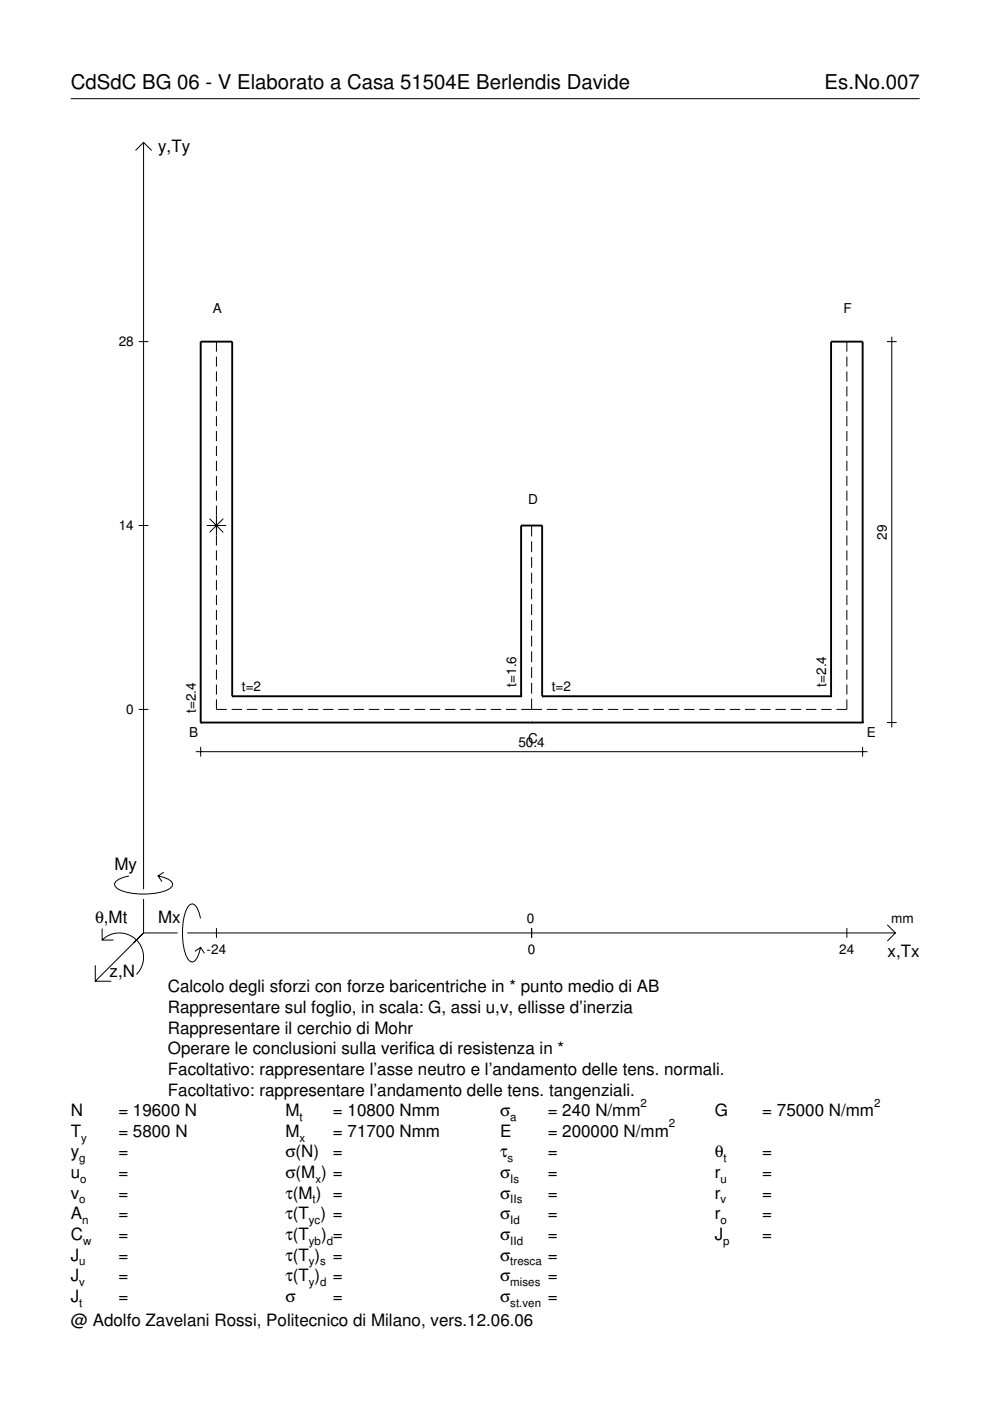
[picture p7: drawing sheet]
<svg xmlns="http://www.w3.org/2000/svg" width="210mm" height="297mm" viewBox="0 0 210 297" stroke-linecap="round" stroke-linejoin="round" font-family="sans-serif">
<g fill="none" stroke="#000" stroke-width=".21">
<path d="M15 20.9h180M28.7 31.9l1.7-1.7 1.8 1.7M30.4 30.2v158.3M29.4 72.4h2.1M45.9 72.4v2.2M45.9 75.6v2.1M45.9 78.8v2.1M179.6 72.4v2.2M179.6 75.6v2.1M179.6 78.8v2.1M188 72.4h2.1M189.1 71.4v82.8"/>
<path d="M45.9 81.9v2.1M45.9 85.1v2.1M45.9 88.2v2.2M45.9 91.4v2.1M45.9 94.6v2.1M45.9 97.7v2.2M179.6 81.9v2.1M179.6 85.1v2.1M179.6 88.2v2.2M179.6 91.4v2.1M179.6 94.6v2.1M179.6 97.7v2.2"/>
<path d="M29.4 111.4h2.1M43.8 111.4h4.1M44.4 110l2.9 2.9M45.9 100.9v2.1M45.9 104v2.2M45.9 107.2v8.5M45.9 116.7v2.1M45.9 119.8v2.2M47.3 110l-2.9 2.9M112.7 111.4v2.3M112.7 114.8v2.3M112.7 118.1v2.3"/>
<path d="M179.6 100.9v2.1M179.6 104v2.2M179.6 107.2v2.1M179.6 110.4v2.1M179.6 113.5v2.2M179.6 116.7v2.1M179.6 119.8v2.2M45.9 123v2.1M45.9 126.2v2.1M45.9 129.3v2.2M45.9 132.5v2.1M45.9 135.6v2.2"/>
<path d="M45.9 138.8v2.1M112.7 121.4v2.3M112.7 124.8v2.3M112.7 128.1v2.3M112.7 131.4v2.3M112.7 134.8v2.3M112.7 138.1v2.3M179.6 123v2.1M179.6 126.2v2.1M179.6 129.3v2.2M179.6 132.5v2.1M179.6 135.6v2.2"/>
<path d="M179.6 138.8v2.1M29.4 150.4h2.1M41.5 159.4h142.4M42.5 158.3v2.1M45.9 148.3v2.1h2.2M45.9 142v2.1M45.9 145.1v2.2M49.1 150.4h2.2M52.3 150.4h2.2M55.6 150.4h2.2M58.8 150.4h2.2M62 150.4h2.2"/>
<path d="M65.3 150.4h2.2M68.5 150.4h2.2M71.7 150.4h2.2M75 150.4h2.2M78.2 150.4h2.2M81.4 150.4h2.2M84.7 150.4h2.2M87.9 150.4h2.2M91.1 150.4h2.2M94.4 150.4h2.2M97.6 150.4h2.2M100.8 150.4h2.2"/>
<path d="M104.1 150.4h2.2M107.3 150.4h2.2M110.5 150.4h4.4M112.7 141.4v2.3M112.7 144.8v2.3M112.7 148.1v2.3M115.9 150.4h2.3M119.2 150.4h2.2M122.4 150.4h2.2M125.6 150.4h2.2M128.9 150.4h2.2M132.1 150.4h2.2"/>
<path d="M135.3 150.4h2.2M138.6 150.4h2.2M141.8 150.4h2.2M145 150.4h2.2M148.3 150.4h2.2M151.5 150.4h2.2M154.7 150.4h2.2M158 150.4h2.2M161.2 150.4h2.2M164.4 150.4h2.2M167.7 150.4h2.2M170.9 150.4h2.2"/>
<path d="M174.1 150.4h2.2M179.6 148.3v2.1h-2.3M179.6 142v2.1M179.6 145.1v2.2M182.9 158.3v2.1M188 153.2h2.1M21.7 199.3a5.1 5.1 0 0 1 7.2 0 5.1 5.1 0 0 1 0 7.3M21.7 196.9v2.4h2.4M27.3 185.7a3.6 3.6 0 0 0-3 1.7l.1 .5a5.6 5.6 0 0 0 3.8 1.5 13.4 13.4 0 0 0 7.8-1l.5-.5 .1-.5a3.6 3.6 0 0 0-3.1-1.7l.8 1.2M30.4 190.6v7.2M30.4 197.8l-10.2 10.2M30.4 197.8h7.2"/>
<path d="M34.7 184.9l-1.2 .8M39.7 197.8h150.1M42.5 194.7a3.6 3.6 0 0 0-1.7-3.1l-.5 .2a5.7 5.7 0 0 0-1.5 3.7 13.3 13.3 0 0 0 1 7.9l.5 .5 .5 .1a3.6 3.6 0 0 0 1.7-3.1l-1.2 .8M45.9 196.8v2M112.7 196.8v2M179.6 196.8v2M188.1 196.1l1.7 1.7-1.7 1.7M20.2 204.7v3.3h3.4M42.5 200.9l.8 1.2"/>
</g>
<g fill="none" stroke="#000" stroke-width=".4">
<path d="M42.5 153.2h.1M42.5 153.2h140.4M49.2 147.6h.1M49.2 147.6v-75.2h-6.7v80.8M49.2 147.6h61.3M110.5 147.6h.1M110.5 147.6v-36.2h4.4v36.2M112.7 153.2h.1M114.9 147.6h.1M114.9 147.6h61.3M176.2 147.6h.1M176.2 147.6v-75.2h6.7v80.8"/>
<path d="M182.9 153.2h.1"/>
</g>
<g font-size="4.3">
<text x="15" y="18.9">CdSdC BG 06 - V Elaborato a Casa 51504E Berlendis Davide</text>
<text x="174.8" y="18.9">Es.No.007</text>
</g>
<g font-size="3.6">
<text x="33.5" y="32.3">y,Ty</text>
<text x="24.3" y="184.4">My</text>
<text x="20.1" y="195.7">θ,Mt</text>
<text x="33.5" y="195.7">Mx</text>
<text x="188.2" y="203">x,Tx</text>
<text x="23.2" y="207.1">z,N</text>
<text x="35.6" y="210.4">Calcolo degli sforzi con forze baricentriche in * punto medio di AB</text>
<text x="35.6" y="214.8">Rappresentare sul foglio, in scala: G, assi u,v, ellisse d’inerzia</text>
<text x="35.6" y="219.2">Rappresentare il cerchio di Mohr</text>
<text x="35.6" y="223.5">Operare le conclusioni sulla verifica di resistenza in *</text>
<text x="35.6" y="227.9">Facoltativo: rappresentare l’asse neutro e l’andamento delle tens. normali.</text>
<text x="35.6" y="232.3">Facoltativo: rappresentare l’andamento delle tens. tangenziali.</text>
<text x="15" y="236.7">N</text>
<text x="25.1" y="236.7">= 19600 N</text>
<text x="60.5" y="236.7">M</text>
<text x="70.6" y="236.7">= 10800 Nmm</text>
<text x="106" y="236.7">σ</text>
<text x="116.1" y="236.7">= 240 N/mm</text>
<text x="151.5" y="236.7">G</text>
<text x="161.6" y="236.7">= 75000 N/mm</text>
<text x="15" y="241">T</text>
<text x="15" y="245.4">y</text>
<text x="25.1" y="241">= 5800 N</text>
<text x="25.1" y="245.4">=</text>
<text x="60.5" y="241">M</text>
<text x="60.5" y="245.4">σ(N)</text>
<text x="70.6" y="241">= 71700 Nmm</text>
<text x="70.6" y="245.4">=</text>
<text x="106" y="241">E</text>
<text x="106" y="245.4">τ</text>
<text x="116.1" y="241">= 200000 N/mm</text>
<text x="116.1" y="245.4">=</text>
<text x="151.5" y="245.4">θ</text>
<text x="161.6" y="245.4">=</text>
<text x="15" y="249.8">u</text>
<text x="25.1" y="249.8">=</text>
<text x="60.5" y="249.8">σ(M ) =</text>
<text x="106" y="249.8">σ</text>
<text x="116.1" y="249.8">=</text>
<text x="151.5" y="249.8">r</text>
<text x="161.6" y="249.8">=</text>
<text x="15" y="254.2">v</text>
<text x="25.1" y="254.2">=</text>
<text x="60.5" y="254.2">τ(M ) =</text>
<text x="106" y="254.2">σ</text>
<text x="116.1" y="254.2">=</text>
<text x="151.5" y="254.2">r</text>
<text x="161.6" y="254.2">=</text>
<text x="15" y="258.5">A</text>
<text x="15" y="262.9">C</text>
<text x="25.1" y="258.5">=</text>
<text x="25.1" y="262.9">=</text>
<text x="60.5" y="258.5">τ(T ) =</text>
<text x="60.5" y="262.9">τ(T</text>
<text x="68.1" y="262.9">) =</text>
<text x="106" y="258.5">σ</text>
<text x="106" y="262.9">σ</text>
<text x="116.1" y="258.5">=</text>
<text x="116.1" y="262.9">=</text>
<text x="151.5" y="258.5">r</text>
<text x="151.5" y="262.9">J</text>
<text x="161.6" y="258.5">=</text>
<text x="161.6" y="262.9">=</text>
<text x="15" y="267.3">J</text>
<text x="25.1" y="267.3">=</text>
<text x="60.5" y="267.3">τ(T )</text>
<text x="70.6" y="267.3">=</text>
<text x="106" y="267.3">σ</text>
<text x="116.1" y="267.3">=</text>
<text x="15" y="271.7">J</text>
<text x="25.1" y="271.7">=</text>
<text x="60.5" y="271.7">τ(T )</text>
<text x="70.6" y="271.7">=</text>
<text x="106" y="271.7">σ</text>
<text x="116.1" y="271.7">=</text>
<text x="15" y="281.2">@ Adolfo Zavelani Rossi, Politecnico di Milano, vers.12.06.06</text>
<text x="15" y="276">J</text>
<text x="25.1" y="276">=</text>
<text x="60.5" y="276">σ</text>
<text x="70.6" y="276">=</text>
<text x="106" y="276">σ</text>
<text x="116.1" y="276">=</text>
</g>
<g font-size="2.9">
<text x="45.1" y="66.3">A</text>
<text x="178.8" y="66.3">F</text>
<text x="25.2" y="73.4">28</text>
<text x="112" y="106.8">D</text>
<text x="25.2" y="112.4">14</text>
<text x="188" y="114.4" transform="rotate(-90 188 114.4)">29</text>
<text x="51.3" y="146.6">t=2</text>
<text x="109.5" y="145.6" transform="rotate(-90 109.5 145.6)">t=1.6</text>
<text x="117" y="146.6">t=2</text>
<text x="175.2" y="145.6" transform="rotate(-90 175.2 145.6)">t=2.4</text>
<text x="26.8" y="151.4">0</text>
<text x="41.5" y="151.1" transform="rotate(-90 41.5 151.1)">t=2.4</text>
<text x="40.1" y="156.3">B</text>
<text x="109.9" y="158.3">50.4</text>
<text x="112" y="157.6">C</text>
<text x="183.8" y="156.3">E</text>
<text x="111.7" y="195.7">0</text>
<text x="189" y="195.7">mm</text>
<text x="43.8" y="202.2">-24</text>
<text x="111.9" y="202.2">0</text>
<text x="178" y="202.2">24</text>
</g>
<g font-size="2.4">
<text x="63.5" y="237.7">t</text>
<text x="108.2" y="237.7">a</text>
<text x="135.8" y="234.7">2</text>
<text x="141.8" y="239">2</text>
<text x="185.3" y="234.7">2</text>
<text x="17.2" y="242">y</text>
<text x="63.5" y="242">x</text>
<text x="16.8" y="246.4">g</text>
<text x="17" y="250.8">o</text>
<text x="66.9" y="250.8">x</text>
<text x="107.6" y="246.4">s</text>
<text x="108.2" y="250.8">Is</text>
<text x="152.7" y="250.8">u</text>
<text x="153.4" y="246.4">t</text>
<text x="16.8" y="255.2">o</text>
<text x="66.3" y="255.2">t</text>
<text x="108.2" y="255.2">IIs</text>
<text x="152.7" y="255.2">v</text>
<text x="17.4" y="259.5">n</text>
<text x="17.6" y="263.9">w</text>
<text x="65.5" y="259.5">yc</text>
<text x="65.5" y="263.9">yb d</text>
<text x="108.2" y="259.5">Id</text>
<text x="108.2" y="263.9">IId</text>
<text x="152.7" y="259.5">o</text>
<text x="153.3" y="263.9">p</text>
<text x="16.8" y="268.3">u</text>
<text x="65.5" y="268.3">y s</text>
<text x="108.2" y="268.3">tresca</text>
<text x="16.8" y="272.7">v</text>
<text x="65.5" y="272.7">y d</text>
<text x="108.2" y="272.7">mises</text>
<text x="16.8" y="277">t</text>
<text x="108.2" y="277">st.ven</text>
</g>
</svg>
